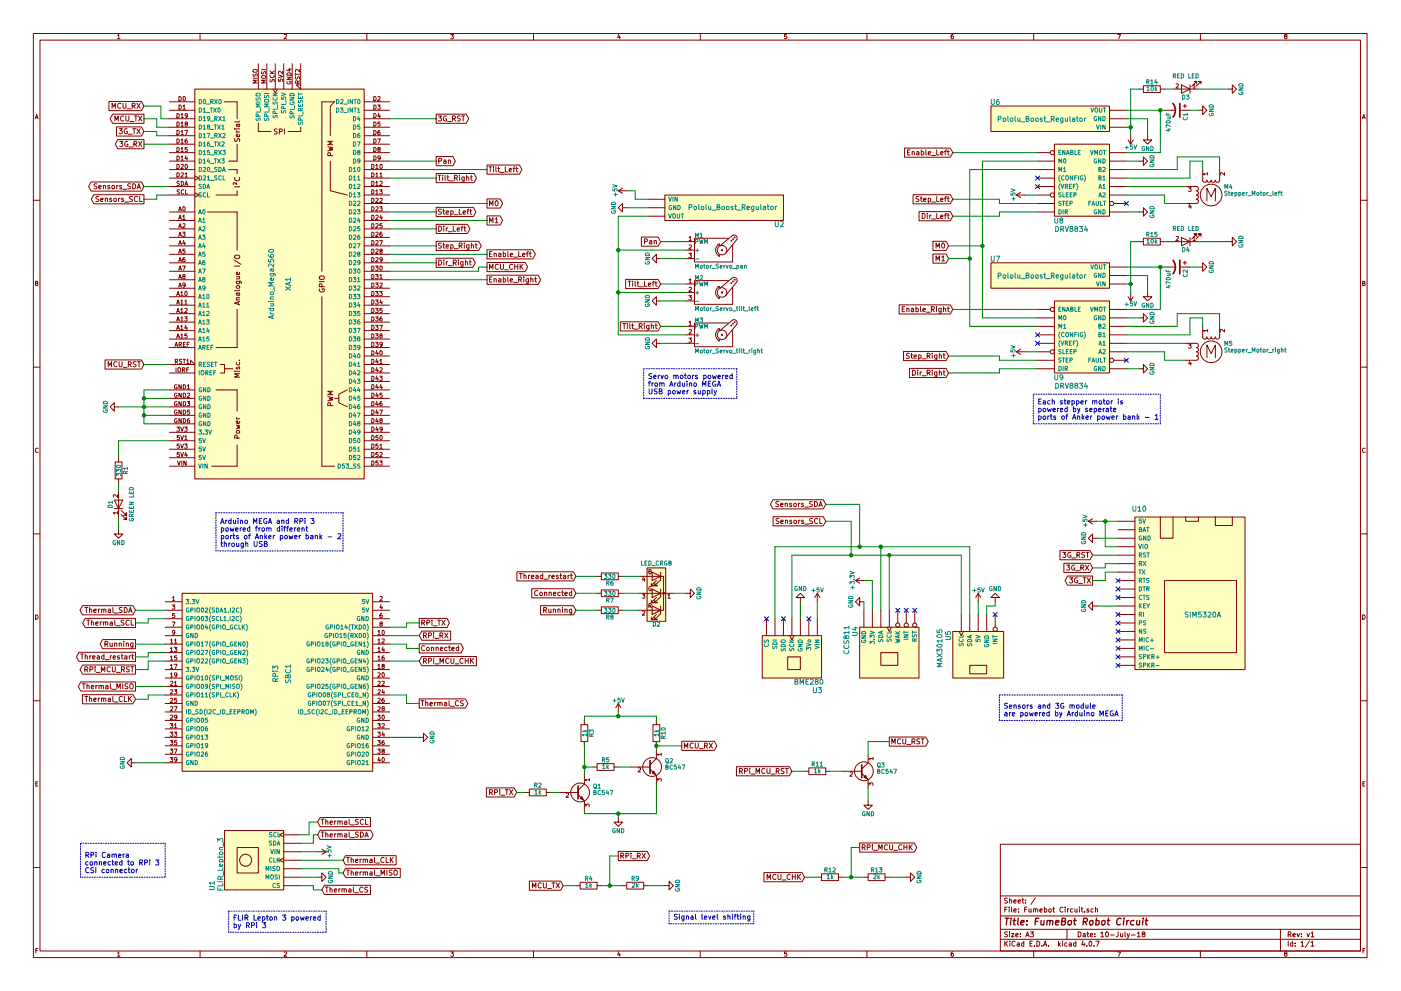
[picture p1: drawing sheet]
EESchema Schematic File Version 2
LIBS:power
LIBS:device
LIBS:switches
LIBS:relays
LIBS:motors
LIBS:transistors
LIBS:conn
LIBS:linear
LIBS:regul
LIBS:74xx
LIBS:cmos4000
LIBS:adc-dac
LIBS:memory
LIBS:xilinx
LIBS:microcontrollers
LIBS:dsp
LIBS:microchip
LIBS:analog_switches
LIBS:motorola
LIBS:texas
LIBS:intel
LIBS:audio
LIBS:interface
LIBS:digital-audio
LIBS:philips
LIBS:display
LIBS:cypress
LIBS:siliconi
LIBS:opto
LIBS:atmel
LIBS:contrib
LIBS:valves
LIBS:arduino
LIBS:stepper_driver
LIBS:boost_regulator
LIBS:sensors
LIBS:Cellular
LIBS:single_board_computer
LIBS:flir_lepton
LIBS:Fumebot Circuit-cache
EELAYER 25 0
EELAYER END
$Descr A3 16535 11693
encoding utf-8
Sheet 1 1
Title "FumeBot Robot Circuit"
Date "10-July-18"
Rev "v1"
Comp ""
Comment1 ""
Comment2 ""
Comment3 ""
Comment4 ""
$EndDescr
$Comp
L DRV8834 U9
U 1 1
P 12800 4000
F 0 "U9" H 12500 3550 60  0000 C CNN
F 1 "DRV8834" H 12650 3450 60  0000 C CNN
F 2 "" H 12800 4000 60  0001 C CNN
F 3 "" H 12800 4000 60  0001 C CNN
	1    12800 4000
	1    0    0    -1  
$EndComp
$Comp
L Pololu_Boost_Regulator U7
U 1 1
P 12400 3250
F 0 "U7" H 11750 3450 60  0000 C CNN
F 1 "Pololu_Boost_Regulator" H 12300 3250 60  0000 C CNN
F 2 "" H 12550 3250 60  0001 C CNN
F 3 "" H 12550 3250 60  0001 C CNN
	1    12400 3250
	1    0    0    -1  
$EndComp
$Comp
L CP1 C2
U 1 1
P 13900 3150
F 0 "C2" H 13925 3250 50  0000 L CNN
F 1 "470uF" H 13925 3050 50  0000 L CNN
F 2 "" H 13900 3150 50  0001 C CNN
F 3 "" H 13900 3150 50  0001 C CNN
	1    13900 3150
	0    1    1    0   
$EndComp
$Comp
L +5V #PWR30
U 1 1
P 13350 3450
F 0 "#PWR30" H 13350 3300 50  0001 C CNN
F 1 "+5V" H 13350 3590 50  0000 C CNN
F 2 "" H 13350 3450 50  0001 C CNN
F 3 "" H 13350 3450 50  0001 C CNN
	1    13350 3450
	-1   0    0    1   
$EndComp
$Comp
L Stepper_Motor_bipolar M5
U 1 1
P 14300 4150
F 0 "M5" H 14450 4250 50  0000 L CNN
F 1 "Stepper_Motor_right" H 14450 4200 50  0000 L TNN
F 2 "" H 14310 4140 50  0001 C CNN
F 3 "" H 14310 4140 50  0001 C CNN
	1    14300 4150
	1    0    0    -1  
$EndComp
$Comp
L GND #PWR34
U 1 1
P 13450 4350
F 0 "#PWR34" H 13450 4100 50  0001 C CNN
F 1 "GND" H 13450 4200 50  0000 C CNN
F 2 "" H 13450 4350 50  0001 C CNN
F 3 "" H 13450 4350 50  0001 C CNN
	1    13450 4350
	0    -1   -1   0   
$EndComp
NoConn ~ 13300 4250
NoConn ~ 12250 3950
NoConn ~ 12250 4050
$Comp
L GND #PWR36
U 1 1
P 13550 3450
F 0 "#PWR36" H 13550 3200 50  0001 C CNN
F 1 "GND" H 13550 3300 50  0000 C CNN
F 2 "" H 13550 3450 50  0001 C CNN
F 3 "" H 13550 3450 50  0001 C CNN
	1    13550 3450
	1    0    0    -1  
$EndComp
$Comp
L GND #PWR38
U 1 1
P 14150 3150
F 0 "#PWR38" H 14150 2900 50  0001 C CNN
F 1 "GND" H 14150 3000 50  0000 C CNN
F 2 "" H 14150 3150 50  0001 C CNN
F 3 "" H 14150 3150 50  0001 C CNN
	1    14150 3150
	0    -1   -1   0   
$EndComp
$Comp
L GND #PWR33
U 1 1
P 13450 3750
F 0 "#PWR33" H 13450 3500 50  0001 C CNN
F 1 "GND" H 13450 3600 50  0000 C CNN
F 2 "" H 13450 3750 50  0001 C CNN
F 3 "" H 13450 3750 50  0001 C CNN
	1    13450 3750
	0    -1   -1   0   
$EndComp
$Comp
L DRV8834 U8
U 1 1
P 12800 2150
F 0 "U8" H 12500 1700 60  0000 C CNN
F 1 "DRV8834" H 12650 1600 60  0000 C CNN
F 2 "" H 12800 2150 60  0001 C CNN
F 3 "" H 12800 2150 60  0001 C CNN
	1    12800 2150
	1    0    0    -1  
$EndComp
$Comp
L Pololu_Boost_Regulator U6
U 1 1
P 12400 1400
F 0 "U6" H 11750 1600 60  0000 C CNN
F 1 "Pololu_Boost_Regulator" H 12300 1400 60  0000 C CNN
F 2 "" H 12550 1400 60  0001 C CNN
F 3 "" H 12550 1400 60  0001 C CNN
	1    12400 1400
	1    0    0    -1  
$EndComp
$Comp
L CP1 C1
U 1 1
P 13900 1300
F 0 "C1" H 13925 1400 50  0000 L CNN
F 1 "470uF" H 13925 1200 50  0000 L CNN
F 2 "" H 13900 1300 50  0001 C CNN
F 3 "" H 13900 1300 50  0001 C CNN
	1    13900 1300
	0    1    1    0   
$EndComp
$Comp
L +5V #PWR29
U 1 1
P 13350 1600
F 0 "#PWR29" H 13350 1450 50  0001 C CNN
F 1 "+5V" H 13350 1740 50  0000 C CNN
F 2 "" H 13350 1600 50  0001 C CNN
F 3 "" H 13350 1600 50  0001 C CNN
	1    13350 1600
	-1   0    0    1   
$EndComp
$Comp
L Stepper_Motor_bipolar M4
U 1 1
P 14300 2300
F 0 "M4" H 14450 2400 50  0000 L CNN
F 1 "Stepper_Motor_left" H 14450 2350 50  0000 L TNN
F 2 "" H 14310 2290 50  0001 C CNN
F 3 "" H 14310 2290 50  0001 C CNN
	1    14300 2300
	1    0    0    -1  
$EndComp
$Comp
L GND #PWR32
U 1 1
P 13450 2500
F 0 "#PWR32" H 13450 2250 50  0001 C CNN
F 1 "GND" H 13450 2350 50  0000 C CNN
F 2 "" H 13450 2500 50  0001 C CNN
F 3 "" H 13450 2500 50  0001 C CNN
	1    13450 2500
	0    -1   -1   0   
$EndComp
NoConn ~ 13300 2400
NoConn ~ 12250 2100
NoConn ~ 12250 2200
$Comp
L GND #PWR35
U 1 1
P 13550 1600
F 0 "#PWR35" H 13550 1350 50  0001 C CNN
F 1 "GND" H 13550 1450 50  0000 C CNN
F 2 "" H 13550 1600 50  0001 C CNN
F 3 "" H 13550 1600 50  0001 C CNN
	1    13550 1600
	1    0    0    -1  
$EndComp
$Comp
L GND #PWR37
U 1 1
P 14150 1300
F 0 "#PWR37" H 14150 1050 50  0001 C CNN
F 1 "GND" H 14150 1150 50  0000 C CNN
F 2 "" H 14150 1300 50  0001 C CNN
F 3 "" H 14150 1300 50  0001 C CNN
	1    14150 1300
	0    -1   -1   0   
$EndComp
$Comp
L GND #PWR31
U 1 1
P 13450 1900
F 0 "#PWR31" H 13450 1650 50  0001 C CNN
F 1 "GND" H 13450 1750 50  0000 C CNN
F 2 "" H 13450 1900 50  0001 C CNN
F 3 "" H 13450 1900 50  0001 C CNN
	1    13450 1900
	0    -1   -1   0   
$EndComp
$Comp
L +5V #PWR25
U 1 1
P 12100 4150
F 0 "#PWR25" H 12100 4000 50  0001 C CNN
F 1 "+5V" H 12100 4290 50  0000 C CNN
F 2 "" H 12100 4150 50  0001 C CNN
F 3 "" H 12100 4150 50  0001 C CNN
	1    12100 4150
	0    -1   -1   0   
$EndComp
$Comp
L +5V #PWR24
U 1 1
P 12100 2300
F 0 "#PWR24" H 12100 2150 50  0001 C CNN
F 1 "+5V" H 12100 2440 50  0000 C CNN
F 2 "" H 12100 2300 50  0001 C CNN
F 3 "" H 12100 2300 50  0001 C CNN
	1    12100 2300
	0    -1   -1   0   
$EndComp
Text GLabel 11200 2900 0    60   Input ~ 0
M0
Text GLabel 11200 3050 0    60   Input ~ 0
M1
Text GLabel 11250 1800 0    60   Input ~ 0
Enable_Left
Text GLabel 11250 3650 0    60   Input ~ 0
Enable_Right
Text GLabel 11250 2350 0    60   Input ~ 0
Step_Left
Text GLabel 11250 2550 0    60   Input ~ 0
Dir_Left
Text GLabel 11200 4200 0    60   Input ~ 0
Step_Right
Text GLabel 11200 4400 0    60   Input ~ 0
Dir_Right
$Comp
L Arduino_Mega2560_Shield XA1
U 1 1
P 3300 3350
F 0 "XA1" V 3400 3350 60  0000 C CNN
F 1 "Arduino_Mega2560" V 3200 3350 60  0000 C CNN
F 2 "" H 4000 6100 60  0001 C CNN
F 3 "" H 4000 6100 60  0001 C CNN
	1    3300 3350
	1    0    0    -1  
$EndComp
$Comp
L BME280 U3
U 1 1
P 9350 7250
F 0 "U3" H 9050 8150 60  0000 C CNN
F 1 "BME280" H 9150 8050 60  0000 C CNN
F 2 "" H 9350 7250 60  0001 C CNN
F 3 "" H 9350 7250 60  0001 C CNN
	1    9350 7250
	-1   0    0    1   
$EndComp
$Comp
L CCS811 U4
U 1 1
P 10500 7750
F 0 "U4" H 10200 7350 60  0000 C CNN
F 1 "CCS811" H 10300 7250 60  0000 C CNN
F 2 "" H 10650 7600 60  0001 C CNN
F 3 "" H 10650 7600 60  0001 C CNN
	1    10500 7750
	0    1    1    0   
$EndComp
$Comp
L MAX30105 U5
U 1 1
P 11450 7700
F 0 "U5" H 11250 7450 60  0000 C CNN
F 1 "MAX30105" H 11400 7350 60  0000 C CNN
F 2 "" H 11450 7700 60  0001 C CNN
F 3 "" H 11450 7700 60  0001 C CNN
	1    11450 7700
	0    1    1    0   
$EndComp
$Comp
L GND #PWR16
U 1 1
P 9450 7100
F 0 "#PWR16" H 9450 6850 50  0001 C CNN
F 1 "GND" H 9450 6950 50  0000 C CNN
F 2 "" H 9450 7100 50  0001 C CNN
F 3 "" H 9450 7100 50  0001 C CNN
	1    9450 7100
	-1   0    0    1   
$EndComp
$Comp
L GND #PWR19
U 1 1
P 10200 7100
F 0 "#PWR19" H 10200 6850 50  0001 C CNN
F 1 "GND" H 10200 6950 50  0000 C CNN
F 2 "" H 10200 7100 50  0001 C CNN
F 3 "" H 10200 7100 50  0001 C CNN
	1    10200 7100
	0    1    1    0   
$EndComp
$Comp
L +5V #PWR17
U 1 1
P 9650 7100
F 0 "#PWR17" H 9650 6950 50  0001 C CNN
F 1 "+5V" H 9650 7240 50  0000 C CNN
F 2 "" H 9650 7100 50  0001 C CNN
F 3 "" H 9650 7100 50  0001 C CNN
	1    9650 7100
	1    0    0    -1  
$EndComp
$Comp
L +5V #PWR22
U 1 1
P 11550 7100
F 0 "#PWR22" H 11550 6950 50  0001 C CNN
F 1 "+5V" H 11550 7240 50  0000 C CNN
F 2 "" H 11550 7100 50  0001 C CNN
F 3 "" H 11550 7100 50  0001 C CNN
	1    11550 7100
	1    0    0    -1  
$EndComp
$Comp
L +3.3V #PWR18
U 1 1
P 10200 6850
F 0 "#PWR18" H 10200 6700 50  0001 C CNN
F 1 "+3.3V" H 10200 6990 50  0000 C CNN
F 2 "" H 10200 6850 50  0001 C CNN
F 3 "" H 10200 6850 50  0001 C CNN
	1    10200 6850
	0    -1   -1   0   
$EndComp
NoConn ~ 10600 7200
NoConn ~ 10700 7200
NoConn ~ 10800 7200
$Comp
L GND #PWR23
U 1 1
P 11750 7100
F 0 "#PWR23" H 11750 6850 50  0001 C CNN
F 1 "GND" H 11750 6950 50  0000 C CNN
F 2 "" H 11750 7100 50  0001 C CNN
F 3 "" H 11750 7100 50  0001 C CNN
	1    11750 7100
	-1   0    0    1   
$EndComp
NoConn ~ 11750 7250
NoConn ~ 9550 7300
NoConn ~ 9250 7300
NoConn ~ 9050 7300
Text GLabel 9750 5950 0    60   BiDi ~ 0
Sensors_SDA
Text GLabel 9750 6150 0    60   Input ~ 0
Sensors_SCL
$Comp
L SIM5320A U10
U 1 1
P 13400 6900
F 0 "U10" H 13450 7800 60  0000 C CNN
F 1 "SIM5320A" H 14200 6550 60  0000 C CNN
F 2 "" H 13400 6900 60  0001 C CNN
F 3 "" H 13400 6900 60  0001 C CNN
	1    13400 6900
	1    0    0    -1  
$EndComp
$Comp
L +5V #PWR26
U 1 1
P 12950 6150
F 0 "#PWR26" H 12950 6000 50  0001 C CNN
F 1 "+5V" H 12950 6290 50  0000 C CNN
F 2 "" H 12950 6150 50  0001 C CNN
F 3 "" H 12950 6150 50  0001 C CNN
	1    12950 6150
	0    -1   -1   0   
$EndComp
$Comp
L GND #PWR27
U 1 1
P 12950 6350
F 0 "#PWR27" H 12950 6100 50  0001 C CNN
F 1 "GND" H 12950 6200 50  0000 C CNN
F 2 "" H 12950 6350 50  0001 C CNN
F 3 "" H 12950 6350 50  0001 C CNN
	1    12950 6350
	0    1    1    0   
$EndComp
Text GLabel 12900 6550 0    60   Input ~ 0
3G_RST
Text GLabel 12900 6700 0    60   Input ~ 0
3G_RX
Text GLabel 12900 6850 0    60   Output ~ 0
3G_TX
$Comp
L GND #PWR28
U 1 1
P 12950 7150
F 0 "#PWR28" H 12950 6900 50  0001 C CNN
F 1 "GND" H 12950 7000 50  0000 C CNN
F 2 "" H 12950 7150 50  0001 C CNN
F 3 "" H 12950 7150 50  0001 C CNN
	1    12950 7150
	0    1    1    0   
$EndComp
NoConn ~ 13200 6850
NoConn ~ 13200 6950
NoConn ~ 13200 7050
NoConn ~ 13200 7250
NoConn ~ 13200 7350
NoConn ~ 13200 7450
NoConn ~ 13200 7550
NoConn ~ 13200 7650
NoConn ~ 13200 7750
NoConn ~ 13200 7850
$Comp
L LED D4
U 1 1
P 14000 2850
F 0 "D4" H 14000 2950 50  0000 C CNN
F 1 "RED LED" H 14000 2700 50  0000 C CNN
F 2 "" H 14000 2850 50  0001 C CNN
F 3 "" H 14000 2850 50  0001 C CNN
	1    14000 2850
	-1   0    0    1   
$EndComp
$Comp
L LED D3
U 1 1
P 14000 1050
F 0 "D3" H 14000 1150 50  0000 C CNN
F 1 "RED LED" H 14000 900 50  0000 C CNN
F 2 "" H 14000 1050 50  0001 C CNN
F 3 "" H 14000 1050 50  0001 C CNN
	1    14000 1050
	-1   0    0    1   
$EndComp
$Comp
L GND #PWR39
U 1 1
P 14500 1050
F 0 "#PWR39" H 14500 800 50  0001 C CNN
F 1 "GND" H 14500 900 50  0000 C CNN
F 2 "" H 14500 1050 50  0001 C CNN
F 3 "" H 14500 1050 50  0001 C CNN
	1    14500 1050
	0    -1   -1   0   
$EndComp
$Comp
L GND #PWR40
U 1 1
P 14500 2850
F 0 "#PWR40" H 14500 2600 50  0001 C CNN
F 1 "GND" H 14500 2700 50  0000 C CNN
F 2 "" H 14500 2850 50  0001 C CNN
F 3 "" H 14500 2850 50  0001 C CNN
	1    14500 2850
	0    -1   -1   0   
$EndComp
$Comp
L R R14
U 1 1
P 13600 1050
F 0 "R14" V 13680 1050 50  0000 C CNN
F 1 "10k" V 13600 1050 50  0000 C CNN
F 2 "" V 13530 1050 50  0001 C CNN
F 3 "" H 13600 1050 50  0001 C CNN
	1    13600 1050
	0    -1   -1   0   
$EndComp
$Comp
L R R15
U 1 1
P 13600 2850
F 0 "R15" V 13680 2850 50  0000 C CNN
F 1 "10k" V 13600 2850 50  0000 C CNN
F 2 "" V 13530 2850 50  0001 C CNN
F 3 "" H 13600 2850 50  0001 C CNN
	1    13600 2850
	0    -1   -1   0   
$EndComp
$Comp
L RPi3 SBC1
U 1 1
P 2750 8450
F 0 "SBC1" V 3400 8950 60  0000 C CNN
F 1 "RPi3" V 3250 8950 60  0000 C CNN
F 2 "" H 2750 8500 60  0001 C CNN
F 3 "" H 2750 8500 60  0001 C CNN
	1    2750 8450
	1    0    0    -1  
$EndComp
$Comp
L BC547 Q1
U 1 1
P 6800 9350
F 0 "Q1" H 7000 9425 50  0000 L CNN
F 1 "BC547" H 7000 9350 50  0000 L CNN
F 2 "TO_SOT_Packages_THT:TO-92_Molded_Narrow" H 7000 9275 50  0001 L CIN
F 3 "" H 6800 9350 50  0001 L CNN
	1    6800 9350
	1    0    0    -1  
$EndComp
$Comp
L BC547 Q2
U 1 1
P 7650 9050
F 0 "Q2" H 7850 9125 50  0000 L CNN
F 1 "BC547" H 7850 9050 50  0000 L CNN
F 2 "TO_SOT_Packages_THT:TO-92_Molded_Narrow" H 7850 8975 50  0001 L CIN
F 3 "" H 7650 9050 50  0001 L CNN
	1    7650 9050
	1    0    0    -1  
$EndComp
$Comp
L R R5
U 1 1
P 7150 9050
F 0 "R5" V 7230 9050 50  0000 C CNN
F 1 "1k" V 7150 9050 50  0000 C CNN
F 2 "" V 7080 9050 50  0001 C CNN
F 3 "" H 7150 9050 50  0001 C CNN
	1    7150 9050
	0    -1   -1   0   
$EndComp
$Comp
L R R10
U 1 1
P 7750 8650
F 0 "R10" V 7830 8650 50  0000 C CNN
F 1 "1k" V 7750 8650 50  0000 C CNN
F 2 "" V 7680 8650 50  0001 C CNN
F 3 "" H 7750 8650 50  0001 C CNN
	1    7750 8650
	1    0    0    -1  
$EndComp
$Comp
L R R3
U 1 1
P 6900 8650
F 0 "R3" V 6980 8650 50  0000 C CNN
F 1 "1k" V 6900 8650 50  0000 C CNN
F 2 "" V 6830 8650 50  0001 C CNN
F 3 "" H 6900 8650 50  0001 C CNN
	1    6900 8650
	1    0    0    -1  
$EndComp
$Comp
L R R2
U 1 1
P 6350 9350
F 0 "R2" V 6430 9350 50  0000 C CNN
F 1 "1k" V 6350 9350 50  0000 C CNN
F 2 "" V 6280 9350 50  0001 C CNN
F 3 "" H 6350 9350 50  0001 C CNN
	1    6350 9350
	0    -1   -1   0   
$EndComp
$Comp
L GND #PWR8
U 1 1
P 7300 9650
F 0 "#PWR8" H 7300 9400 50  0001 C CNN
F 1 "GND" H 7300 9500 50  0000 C CNN
F 2 "" H 7300 9650 50  0001 C CNN
F 3 "" H 7300 9650 50  0001 C CNN
	1    7300 9650
	1    0    0    -1  
$EndComp
Text GLabel 6100 9350 0    60   Input ~ 0
RPi_TX
Text GLabel 8050 8800 2    60   Output ~ 0
MCU_RX
$Comp
L +5V #PWR7
U 1 1
P 7300 8400
F 0 "#PWR7" H 7300 8250 50  0001 C CNN
F 1 "+5V" H 7300 8540 50  0000 C CNN
F 2 "" H 7300 8400 50  0001 C CNN
F 3 "" H 7300 8400 50  0001 C CNN
	1    7300 8400
	1    0    0    -1  
$EndComp
$Comp
L R R4
U 1 1
P 6950 10450
F 0 "R4" V 7030 10450 50  0000 C CNN
F 1 "1k" V 6950 10450 50  0000 C CNN
F 2 "" V 6880 10450 50  0001 C CNN
F 3 "" H 6950 10450 50  0001 C CNN
	1    6950 10450
	0    -1   -1   0   
$EndComp
$Comp
L R R9
U 1 1
P 7500 10450
F 0 "R9" V 7580 10450 50  0000 C CNN
F 1 "2k" V 7500 10450 50  0000 C CNN
F 2 "" V 7430 10450 50  0001 C CNN
F 3 "" H 7500 10450 50  0001 C CNN
	1    7500 10450
	0    -1   -1   0   
$EndComp
$Comp
L GND #PWR11
U 1 1
P 7850 10450
F 0 "#PWR11" H 7850 10200 50  0001 C CNN
F 1 "GND" H 7850 10300 50  0000 C CNN
F 2 "" H 7850 10450 50  0001 C CNN
F 3 "" H 7850 10450 50  0001 C CNN
	1    7850 10450
	0    -1   -1   0   
$EndComp
Text GLabel 6650 10450 0    60   Input ~ 0
MCU_TX
Text GLabel 7300 10100 2    60   Output ~ 0
RPi_RX
$Comp
L BC547 Q3
U 1 1
P 10150 9100
F 0 "Q3" H 10350 9175 50  0000 L CNN
F 1 "BC547" H 10350 9100 50  0000 L CNN
F 2 "TO_SOT_Packages_THT:TO-92_Molded_Narrow" H 10350 9025 50  0001 L CIN
F 3 "" H 10150 9100 50  0001 L CNN
	1    10150 9100
	1    0    0    -1  
$EndComp
$Comp
L R R11
U 1 1
P 9650 9100
F 0 "R11" V 9730 9100 50  0000 C CNN
F 1 "1k" V 9650 9100 50  0000 C CNN
F 2 "" V 9580 9100 50  0001 C CNN
F 3 "" H 9650 9100 50  0001 C CNN
	1    9650 9100
	0    -1   -1   0   
$EndComp
Text GLabel 9350 9100 0    60   Input ~ 0
RPi_MCU_RST
Text GLabel 10500 8750 2    60   Output ~ 0
MCU_RST
$Comp
L GND #PWR20
U 1 1
P 10250 9450
F 0 "#PWR20" H 10250 9200 50  0001 C CNN
F 1 "GND" H 10250 9300 50  0000 C CNN
F 2 "" H 10250 9450 50  0001 C CNN
F 3 "" H 10250 9450 50  0001 C CNN
	1    10250 9450
	1    0    0    -1  
$EndComp
$Comp
L R R12
U 1 1
P 9800 10350
F 0 "R12" V 9880 10350 50  0000 C CNN
F 1 "1k" V 9800 10350 50  0000 C CNN
F 2 "" V 9730 10350 50  0001 C CNN
F 3 "" H 9800 10350 50  0001 C CNN
	1    9800 10350
	0    -1   -1   0   
$EndComp
$Comp
L R R13
U 1 1
P 10350 10350
F 0 "R13" V 10430 10350 50  0000 C CNN
F 1 "2k" V 10350 10350 50  0000 C CNN
F 2 "" V 10280 10350 50  0001 C CNN
F 3 "" H 10350 10350 50  0001 C CNN
	1    10350 10350
	0    -1   -1   0   
$EndComp
$Comp
L GND #PWR21
U 1 1
P 10700 10350
F 0 "#PWR21" H 10700 10100 50  0001 C CNN
F 1 "GND" H 10700 10200 50  0000 C CNN
F 2 "" H 10700 10350 50  0001 C CNN
F 3 "" H 10700 10350 50  0001 C CNN
	1    10700 10350
	0    -1   -1   0   
$EndComp
Text GLabel 9500 10350 0    60   Input ~ 0
MCU_CHK
Text GLabel 10150 10000 2    60   Output ~ 0
RPi_MCU_CHK
Text GLabel 5150 1400 2    60   Output ~ 0
3G_RST
Text GLabel 1700 1700 0    60   Output ~ 0
3G_RX
Text GLabel 1700 1550 0    60   Input ~ 0
3G_TX
Text GLabel 1700 2200 0    60   BiDi ~ 0
Sensors_SDA
Text GLabel 1700 2350 0    60   Output ~ 0
Sensors_SCL
Text GLabel 1700 1250 0    60   Input ~ 0
MCU_RX
Text GLabel 1700 1400 0    60   Output ~ 0
MCU_TX
Text GLabel 5750 2400 2    60   Output ~ 0
M0
Text GLabel 5750 2600 2    60   Output ~ 0
M1
Text GLabel 5750 3000 2    60   Output ~ 0
Enable_Left
Text GLabel 5750 3300 2    60   Output ~ 0
Enable_Right
Text GLabel 5150 2500 2    60   Output ~ 0
Step_Left
Text GLabel 5150 2700 2    60   Output ~ 0
Dir_Left
Text GLabel 5150 2900 2    60   Output ~ 0
Step_Right
Text GLabel 5150 3100 2    60   Output ~ 0
Dir_Right
Text GLabel 1700 4300 0    60   Input ~ 0
MCU_RST
Text GLabel 5750 3150 2    60   Output ~ 0
MCU_CHK
$Comp
L Motor_Servo M1
U 1 1
P 8400 2950
F 0 "M1" H 8200 3125 50  0000 L CNN
F 1 "Motor_Servo_pan" H 8200 2790 50  0000 L TNN
F 2 "" H 8400 2760 50  0001 C CNN
F 3 "" H 8400 2760 50  0001 C CNN
	1    8400 2950
	1    0    0    -1  
$EndComp
$Comp
L Motor_Servo M2
U 1 1
P 8400 3450
F 0 "M2" H 8200 3625 50  0000 L CNN
F 1 "Motor_Servo_tilt_left" H 8200 3290 50  0000 L TNN
F 2 "" H 8400 3260 50  0001 C CNN
F 3 "" H 8400 3260 50  0001 C CNN
	1    8400 3450
	1    0    0    -1  
$EndComp
$Comp
L Motor_Servo M3
U 1 1
P 8400 3950
F 0 "M3" H 8200 4125 50  0000 L CNN
F 1 "Motor_Servo_tilt_right" H 8200 3790 50  0000 L TNN
F 2 "" H 8400 3760 50  0001 C CNN
F 3 "" H 8400 3760 50  0001 C CNN
	1    8400 3950
	1    0    0    -1  
$EndComp
$Comp
L Pololu_Boost_Regulator U2
U 1 1
P 8550 2450
F 0 "U2" H 7900 2650 60  0000 C CNN
F 1 "Pololu_Boost_Regulator" H 8450 2450 60  0000 C CNN
F 2 "" H 8700 2450 60  0001 C CNN
F 3 "" H 8700 2450 60  0001 C CNN
	1    8550 2450
	-1   0    0    1   
$EndComp
$Comp
L GND #PWR12
U 1 1
P 7800 3050
F 0 "#PWR12" H 7800 2800 50  0001 C CNN
F 1 "GND" H 7800 2900 50  0000 C CNN
F 2 "" H 7800 3050 50  0001 C CNN
F 3 "" H 7800 3050 50  0001 C CNN
	1    7800 3050
	0    1    1    0   
$EndComp
$Comp
L GND #PWR13
U 1 1
P 7800 3550
F 0 "#PWR13" H 7800 3300 50  0001 C CNN
F 1 "GND" H 7800 3400 50  0000 C CNN
F 2 "" H 7800 3550 50  0001 C CNN
F 3 "" H 7800 3550 50  0001 C CNN
	1    7800 3550
	0    1    1    0   
$EndComp
$Comp
L GND #PWR14
U 1 1
P 7800 4050
F 0 "#PWR14" H 7800 3800 50  0001 C CNN
F 1 "GND" H 7800 3900 50  0000 C CNN
F 2 "" H 7800 4050 50  0001 C CNN
F 3 "" H 7800 4050 50  0001 C CNN
	1    7800 4050
	0    1    1    0   
$EndComp
$Comp
L +5V #PWR9
U 1 1
P 7400 2250
F 0 "#PWR9" H 7400 2100 50  0001 C CNN
F 1 "+5V" H 7400 2390 50  0000 C CNN
F 2 "" H 7400 2250 50  0001 C CNN
F 3 "" H 7400 2250 50  0001 C CNN
	1    7400 2250
	0    -1   -1   0   
$EndComp
$Comp
L GND #PWR10
U 1 1
P 7400 2450
F 0 "#PWR10" H 7400 2200 50  0001 C CNN
F 1 "GND" H 7400 2300 50  0000 C CNN
F 2 "" H 7400 2450 50  0001 C CNN
F 3 "" H 7400 2450 50  0001 C CNN
	1    7400 2450
	0    1    1    0   
$EndComp
Text GLabel 7800 2850 0    60   Input ~ 0
Pan
Text GLabel 7800 3350 0    60   Input ~ 0
Tilt_Left
Text GLabel 7800 3850 0    60   Input ~ 0
Tilt_Right
Text GLabel 5150 1900 2    60   Output ~ 0
Pan
Text GLabel 5750 2000 2    60   Output ~ 0
Tilt_Left
Text GLabel 5150 2100 2    60   Output ~ 0
Tilt_Right
$Comp
L GND #PWR1
U 1 1
P 1400 4800
F 0 "#PWR1" H 1400 4550 50  0001 C CNN
F 1 "GND" H 1400 4650 50  0000 C CNN
F 2 "" H 1400 4800 50  0001 C CNN
F 3 "" H 1400 4800 50  0001 C CNN
	1    1400 4800
	0    1    1    0   
$EndComp
Text GLabel 4950 7500 2    60   Input ~ 0
RPi_RX
Text GLabel 4950 7350 2    60   Output ~ 0
RPi_TX
Text GLabel 1600 7900 0    60   Output ~ 0
RPi_MCU_RST
Text GLabel 4950 7800 2    60   Input ~ 0
RPi_MCU_CHK
$Comp
L GND #PWR3
U 1 1
P 1600 9000
F 0 "#PWR3" H 1600 8750 50  0001 C CNN
F 1 "GND" H 1600 8850 50  0000 C CNN
F 2 "" H 1600 9000 50  0001 C CNN
F 3 "" H 1600 9000 50  0001 C CNN
	1    1600 9000
	0    1    1    0   
$EndComp
$Comp
L GND #PWR6
U 1 1
P 4950 8700
F 0 "#PWR6" H 4950 8450 50  0001 C CNN
F 1 "GND" H 4950 8550 50  0000 C CNN
F 2 "" H 4950 8700 50  0001 C CNN
F 3 "" H 4950 8700 50  0001 C CNN
	1    4950 8700
	0    -1   -1   0   
$EndComp
$Comp
L LED D1
U 1 1
P 1400 5950
F 0 "D1" H 1400 6050 50  0000 C CNN
F 1 "GREEN LED" H 1400 5800 50  0000 C CNN
F 2 "" H 1400 5950 50  0001 C CNN
F 3 "" H 1400 5950 50  0001 C CNN
	1    1400 5950
	0    -1   -1   0   
$EndComp
$Comp
L R R1
U 1 1
P 1400 5550
F 0 "R1" V 1480 5550 50  0000 C CNN
F 1 "330" V 1400 5550 50  0000 C CNN
F 2 "" V 1330 5550 50  0001 C CNN
F 3 "" H 1400 5550 50  0001 C CNN
	1    1400 5550
	1    0    0    -1  
$EndComp
$Comp
L GND #PWR2
U 1 1
P 1400 6250
F 0 "#PWR2" H 1400 6000 50  0001 C CNN
F 1 "GND" H 1400 6100 50  0000 C CNN
F 2 "" H 1400 6250 50  0001 C CNN
F 3 "" H 1400 6250 50  0001 C CNN
	1    1400 6250
	1    0    0    -1  
$EndComp
$Comp
L LED_CRGB D2
U 1 1
P 7750 7000
F 0 "D2" H 7750 7370 50  0000 C CNN
F 1 "LED_CRGB" H 7750 6650 50  0000 C CNN
F 2 "" H 7750 6950 50  0001 C CNN
F 3 "" H 7750 6950 50  0001 C CNN
	1    7750 7000
	-1   0    0    1   
$EndComp
$Comp
L GND #PWR15
U 1 1
P 8100 7000
F 0 "#PWR15" H 8100 6750 50  0001 C CNN
F 1 "GND" H 8100 6850 50  0000 C CNN
F 2 "" H 8100 7000 50  0001 C CNN
F 3 "" H 8100 7000 50  0001 C CNN
	1    8100 7000
	0    -1   -1   0   
$EndComp
Text GLabel 6800 7200 0    60   Input ~ 0
Running
Text GLabel 6800 7000 0    60   Input ~ 0
Connected
Text GLabel 6800 6800 0    60   Input ~ 0
Thread_restart
$Comp
L R R6
U 1 1
P 7200 6800
F 0 "R6" V 7280 6800 50  0000 C CNN
F 1 "330" V 7200 6800 50  0000 C CNN
F 2 "" V 7130 6800 50  0001 C CNN
F 3 "" H 7200 6800 50  0001 C CNN
	1    7200 6800
	0    1    1    0   
$EndComp
$Comp
L R R7
U 1 1
P 7200 7000
F 0 "R7" V 7280 7000 50  0000 C CNN
F 1 "330" V 7200 7000 50  0000 C CNN
F 2 "" V 7130 7000 50  0001 C CNN
F 3 "" H 7200 7000 50  0001 C CNN
	1    7200 7000
	0    1    1    0   
$EndComp
$Comp
L R R8
U 1 1
P 7200 7200
F 0 "R8" V 7280 7200 50  0000 C CNN
F 1 "330" V 7200 7200 50  0000 C CNN
F 2 "" V 7130 7200 50  0001 C CNN
F 3 "" H 7200 7200 50  0001 C CNN
	1    7200 7200
	0    1    1    0   
$EndComp
Text GLabel 1600 7600 0    60   Output ~ 0
Running
Text GLabel 4950 7650 2    60   Output ~ 0
Connected
Text GLabel 1600 7750 0    60   Output ~ 0
Thread_restart
$Comp
L FLIR_Lepton_3 U1
U 1 1
P 3050 10150
F 0 "U1" H 2750 10700 60  0000 C CNN
F 1 "FLIR_Lepton_3" H 3000 10600 60  0000 C CNN
F 2 "" H 3300 9550 60  0001 C CNN
F 3 "" H 3300 9550 60  0001 C CNN
	1    3050 10150
	0    -1   -1   0   
$EndComp
Text GLabel 3750 9700 2    60   Input ~ 0
Thermal_SCL
Text GLabel 3750 9850 2    60   BiDi ~ 0
Thermal_SDA
$Comp
L +5V #PWR4
U 1 1
P 3750 10050
F 0 "#PWR4" H 3750 9900 50  0001 C CNN
F 1 "+5V" H 3750 10190 50  0000 C CNN
F 2 "" H 3750 10050 50  0001 C CNN
F 3 "" H 3750 10050 50  0001 C CNN
	1    3750 10050
	0    1    1    0   
$EndComp
Text GLabel 4050 10150 2    60   Input ~ 0
Thermal_CLK
Text GLabel 3800 10500 2    60   Input ~ 0
Thermal_CS
$Comp
L GND #PWR5
U 1 1
P 3750 10350
F 0 "#PWR5" H 3750 10100 50  0001 C CNN
F 1 "GND" H 3750 10200 50  0000 C CNN
F 2 "" H 3750 10350 50  0001 C CNN
F 3 "" H 3750 10350 50  0001 C CNN
	1    3750 10350
	0    -1   -1   0   
$EndComp
Text GLabel 4050 10300 2    60   Input ~ 0
Thermal_MISO
Text GLabel 1600 7200 0    60   BiDi ~ 0
Thermal_SDA
Text GLabel 1600 7350 0    60   Output ~ 0
Thermal_SCL
Text GLabel 4950 8300 2    60   Output ~ 0
Thermal_CS
Text GLabel 1600 8100 0    60   Output ~ 0
Thermal_MISO
Text GLabel 1600 8250 0    60   Input ~ 0
Thermal_CLK
Text Notes 12250 4950 0    60   ~ 0
Each stepper motor is\npowered by seperate \nports of Anker power bank - 1
Text Notes 2600 6450 0    60   ~ 0
Arduino MEGA and RPi 3 \npowered from different\nports of Anker power bank - 2\nthrough USB
Text Notes 7650 4650 0    60   ~ 0
Servo motors powered\nfrom Arduino MEGA\nUSB power supply
Text Notes 11850 8450 0    60   ~ 0
Sensors and 3G module \nare powered by Arduino MEGA
Text Notes 2750 10950 0    60   ~ 0
FLIR Lepton 3 powered\nby RPi 3
Text Notes 1000 10300 0    60   ~ 0
RPi Camera \nconnected to RPi 3\nCSI connector
Text Notes 7950 10850 0    60   ~ 0
Signal level shifting
Wire Wire Line
	1600 9000 1950 9000
Wire Wire Line
	4800 7350 4950 7350
Wire Wire Line
	4800 7400 4800 7350
Wire Wire Line
	4600 7400 4800 7400
Wire Wire Line
	4600 7500 4950 7500
Connection ~ 1700 4700
Wire Wire Line
	2000 4700 1700 4700
Connection ~ 1700 4800
Wire Wire Line
	1400 4800 2000 4800
Connection ~ 1700 4900
Wire Wire Line
	2000 4900 1700 4900
Wire Wire Line
	1700 5000 2000 5000
Wire Wire Line
	1700 4600 1700 5000
Wire Wire Line
	2000 4600 1700 4600
Wire Wire Line
	4600 2100 5150 2100
Wire Wire Line
	4600 2000 5750 2000
Wire Wire Line
	4600 1900 5150 1900
Wire Wire Line
	8100 3850 7800 3850
Wire Wire Line
	7800 2850 8100 2850
Wire Wire Line
	8100 3350 7800 3350
Wire Wire Line
	7500 2350 7650 2350
Wire Wire Line
	7500 2250 7500 2350
Wire Wire Line
	7400 2250 7500 2250
Wire Wire Line
	7400 2450 7650 2450
Wire Wire Line
	7800 4050 8100 4050
Wire Wire Line
	7800 3550 8100 3550
Wire Wire Line
	7800 3050 8100 3050
Connection ~ 7300 2950
Wire Wire Line
	7300 2950 8100 2950
Connection ~ 7300 3450
Wire Wire Line
	7300 3450 8100 3450
Wire Wire Line
	7300 3950 8100 3950
Wire Wire Line
	7300 2550 7300 3950
Wire Wire Line
	7650 2550 7300 2550
Wire Wire Line
	5650 3150 5750 3150
Wire Wire Line
	5650 3200 5650 3150
Wire Wire Line
	4600 3200 5650 3200
Wire Wire Line
	1700 4300 2000 4300
Wire Wire Line
	5750 3300 4600 3300
Wire Wire Line
	5150 3100 4600 3100
Wire Wire Line
	5750 3000 4600 3000
Wire Wire Line
	5150 2900 4600 2900
Wire Wire Line
	5150 2700 4600 2700
Wire Wire Line
	4600 2500 5150 2500
Wire Wire Line
	4600 2600 5750 2600
Wire Wire Line
	4600 2400 5750 2400
Wire Wire Line
	1900 1400 2000 1400
Wire Wire Line
	1900 1250 1900 1400
Wire Wire Line
	1700 1250 1900 1250
Wire Wire Line
	1850 1500 2000 1500
Wire Wire Line
	1850 1400 1850 1500
Wire Wire Line
	1700 1400 1850 1400
Wire Wire Line
	1850 2350 1700 2350
Wire Wire Line
	1850 2300 1850 2350
Wire Wire Line
	2000 2300 1850 2300
Wire Wire Line
	1700 2200 2000 2200
Wire Wire Line
	1850 1600 2000 1600
Wire Wire Line
	1850 1550 1850 1600
Wire Wire Line
	1700 1550 1850 1550
Wire Wire Line
	1700 1700 2000 1700
Wire Wire Line
	4600 1400 5150 1400
Wire Wire Line
	10250 9300 10250 9450
Connection ~ 10050 10350
Wire Wire Line
	10050 10000 10050 10350
Wire Wire Line
	10150 10000 10050 10000
Wire Wire Line
	9500 10350 9650 10350
Wire Wire Line
	10500 10350 10700 10350
Wire Wire Line
	9950 10350 10200 10350
Wire Wire Line
	10250 8750 10250 8900
Wire Wire Line
	10500 8750 10250 8750
Wire Wire Line
	9800 9100 9950 9100
Wire Wire Line
	9350 9100 9500 9100
Connection ~ 7200 10450
Wire Wire Line
	7200 10100 7200 10450
Wire Wire Line
	7300 10100 7200 10100
Wire Wire Line
	6650 10450 6800 10450
Wire Wire Line
	7650 10450 7850 10450
Wire Wire Line
	7100 10450 7350 10450
Connection ~ 7750 8800
Wire Wire Line
	8050 8800 7750 8800
Wire Wire Line
	6100 9350 6200 9350
Connection ~ 7300 8450
Wire Wire Line
	7300 8450 7300 8400
Connection ~ 7300 9600
Wire Wire Line
	7300 9650 7300 9600
Wire Wire Line
	7750 9600 7750 9250
Wire Wire Line
	6900 9600 7750 9600
Wire Wire Line
	6900 9550 6900 9600
Wire Wire Line
	6500 9350 6600 9350
Wire Wire Line
	6900 8500 6900 8450
Wire Wire Line
	7750 8450 7750 8500
Wire Wire Line
	6900 8450 7750 8450
Wire Wire Line
	7750 8750 7750 8850
Connection ~ 6900 9050
Wire Wire Line
	7300 9050 7450 9050
Wire Wire Line
	6900 9050 7000 9050
Wire Wire Line
	6900 8750 6900 9150
Wire Wire Line
	13750 2850 13850 2850
Wire Wire Line
	13350 2850 13450 2850
Wire Wire Line
	13750 1050 13850 1050
Wire Wire Line
	13350 1050 13450 1050
Wire Wire Line
	14150 1050 14500 1050
Wire Wire Line
	14150 2850 14500 2850
Connection ~ 13350 1500
Connection ~ 13350 3350
Wire Wire Line
	12950 7150 13200 7150
Wire Wire Line
	13050 6750 13200 6750
Wire Wire Line
	13050 6850 13050 6750
Wire Wire Line
	12900 6850 13050 6850
Wire Wire Line
	13050 6650 13200 6650
Wire Wire Line
	13050 6700 13050 6650
Wire Wire Line
	12900 6700 13050 6700
Wire Wire Line
	12900 6550 13200 6550
Connection ~ 13050 6150
Wire Wire Line
	13050 6450 13050 6150
Wire Wire Line
	13200 6450 13050 6450
Wire Wire Line
	12950 6350 13200 6350
Wire Wire Line
	12950 6150 13200 6150
Connection ~ 10050 6550
Wire Wire Line
	10050 6150 10050 6550
Wire Wire Line
	9750 6150 10050 6150
Connection ~ 10150 6450
Wire Wire Line
	10150 5950 10150 6450
Wire Wire Line
	9750 5950 10150 5950
Wire Wire Line
	11650 7150 11650 7250
Wire Wire Line
	11750 7150 11650 7150
Wire Wire Line
	11750 7100 11750 7150
Wire Wire Line
	10300 6850 10300 7200
Wire Wire Line
	10200 6850 10300 6850
Wire Wire Line
	11550 7250 11550 7100
Wire Wire Line
	9650 7300 9650 7100
Wire Wire Line
	10200 7200 10200 7100
Wire Wire Line
	9450 7100 9450 7300
Connection ~ 10400 6450
Wire Wire Line
	10400 6450 10400 7200
Connection ~ 10500 6550
Wire Wire Line
	10500 7200 10500 6550
Wire Wire Line
	9350 6550 9350 7300
Wire Wire Line
	11350 6550 9350 6550
Wire Wire Line
	11350 7250 11350 6550
Wire Wire Line
	11450 6450 11450 7250
Wire Wire Line
	9150 6450 11450 6450
Wire Wire Line
	9150 7300 9150 6450
Wire Wire Line
	11800 4250 12250 4250
Wire Wire Line
	11800 4200 11800 4250
Wire Wire Line
	11200 4200 11800 4200
Wire Wire Line
	11800 4350 12250 4350
Wire Wire Line
	11800 4400 11800 4350
Wire Wire Line
	11200 4400 11800 4400
Wire Wire Line
	11800 2500 12250 2500
Wire Wire Line
	11800 2550 11800 2500
Wire Wire Line
	11250 2550 11800 2550
Wire Wire Line
	11800 2400 12250 2400
Wire Wire Line
	11800 2350 11800 2400
Wire Wire Line
	11250 2350 11800 2350
Wire Wire Line
	11250 3650 12250 3650
Wire Wire Line
	11250 1800 12250 1800
Connection ~ 11450 3050
Wire Wire Line
	11200 3050 11450 3050
Connection ~ 11600 2900
Wire Wire Line
	11200 2900 11600 2900
Wire Wire Line
	11450 3850 12250 3850
Wire Wire Line
	11450 2000 11450 3850
Wire Wire Line
	12250 2000 11450 2000
Wire Wire Line
	11600 1900 12250 1900
Wire Wire Line
	11600 3750 11600 1900
Wire Wire Line
	12250 3750 11600 3750
Wire Wire Line
	12100 2300 12250 2300
Wire Wire Line
	12100 4150 12250 4150
Wire Wire Line
	13450 2500 13300 2500
Wire Wire Line
	13300 1900 13450 1900
Connection ~ 13700 1300
Wire Wire Line
	13700 1800 13700 1300
Wire Wire Line
	13300 1800 13700 1800
Wire Wire Line
	14050 1300 14150 1300
Wire Wire Line
	13550 1400 13550 1600
Wire Wire Line
	13300 1400 13550 1400
Wire Wire Line
	13300 1300 13750 1300
Wire Wire Line
	14200 1900 14200 2000
Wire Wire Line
	14050 1900 14200 1900
Wire Wire Line
	14050 2100 14050 1900
Wire Wire Line
	13300 2100 14050 2100
Wire Wire Line
	14400 1850 14400 2000
Wire Wire Line
	13900 1850 14400 1850
Wire Wire Line
	13900 2000 13900 1850
Wire Wire Line
	13300 2000 13900 2000
Wire Wire Line
	13750 2400 14000 2400
Wire Wire Line
	13750 2300 13750 2400
Wire Wire Line
	13300 2300 13750 2300
Wire Wire Line
	13300 2200 14000 2200
Wire Wire Line
	13350 1050 13350 1600
Wire Wire Line
	13300 1500 13350 1500
Wire Wire Line
	13450 4350 13300 4350
Wire Wire Line
	13300 3750 13450 3750
Connection ~ 13700 3150
Wire Wire Line
	13700 3650 13700 3150
Wire Wire Line
	13300 3650 13700 3650
Wire Wire Line
	14050 3150 14150 3150
Wire Wire Line
	13550 3250 13550 3450
Wire Wire Line
	13300 3250 13550 3250
Wire Wire Line
	13300 3150 13750 3150
Wire Wire Line
	14200 3750 14200 3850
Wire Wire Line
	14050 3750 14200 3750
Wire Wire Line
	14050 3950 14050 3750
Wire Wire Line
	13300 3950 14050 3950
Wire Wire Line
	14400 3700 14400 3850
Wire Wire Line
	13900 3700 14400 3700
Wire Wire Line
	13900 3850 13900 3700
Wire Wire Line
	13300 3850 13900 3850
Wire Wire Line
	13750 4250 14000 4250
Wire Wire Line
	13750 4150 13750 4250
Wire Wire Line
	13300 4150 13750 4150
Wire Wire Line
	13300 4050 14000 4050
Wire Wire Line
	13350 2850 13350 3450
Wire Wire Line
	13300 3350 13350 3350
Wire Wire Line
	4950 8700 4600 8700
Wire Wire Line
	2000 5200 1400 5200
Wire Wire Line
	1400 5200 1400 5400
Wire Wire Line
	1400 5700 1400 5800
Wire Wire Line
	1400 6250 1400 6100
Wire Wire Line
	7950 7000 8100 7000
Wire Wire Line
	6800 6800 7050 6800
Wire Wire Line
	7350 6800 7550 6800
Wire Wire Line
	6800 7000 7050 7000
Wire Wire Line
	7350 7000 7550 7000
Wire Wire Line
	6800 7200 7050 7200
Wire Wire Line
	7350 7200 7550 7200
Wire Wire Line
	3550 9850 3650 9850
Wire Wire Line
	3650 9850 3650 9700
Wire Wire Line
	3650 9700 3750 9700
Wire Wire Line
	3550 9950 3700 9950
Wire Wire Line
	3700 9950 3700 9850
Wire Wire Line
	3700 9850 3750 9850
Wire Wire Line
	3750 10050 3550 10050
Wire Wire Line
	3550 10350 3750 10350
Wire Wire Line
	3550 10450 3700 10450
Wire Wire Line
	3700 10450 3700 10500
Wire Wire Line
	3700 10500 3800 10500
Wire Wire Line
	3550 10150 4050 10150
Wire Wire Line
	3550 10250 4000 10250
Wire Wire Line
	4000 10250 4000 10300
Wire Wire Line
	4000 10300 4050 10300
Wire Wire Line
	1600 7200 1950 7200
Wire Wire Line
	1950 7300 1750 7300
Wire Wire Line
	1750 7300 1750 7350
Wire Wire Line
	1750 7350 1600 7350
Wire Wire Line
	4600 8200 4800 8200
Wire Wire Line
	4800 8200 4800 8300
Wire Wire Line
	4800 8300 4950 8300
Wire Wire Line
	4600 7600 4800 7600
Wire Wire Line
	4800 7600 4800 7650
Wire Wire Line
	4800 7650 4950 7650
Wire Wire Line
	1600 7600 1950 7600
Wire Wire Line
	4600 7800 4950 7800
Wire Wire Line
	1600 7750 1750 7750
Wire Wire Line
	1750 7750 1750 7700
Wire Wire Line
	1750 7700 1950 7700
Wire Wire Line
	1600 7900 1750 7900
Wire Wire Line
	1750 7900 1750 7800
Wire Wire Line
	1750 7800 1950 7800
Wire Wire Line
	1600 8100 1950 8100
Wire Wire Line
	1600 8250 1750 8250
Wire Wire Line
	1750 8250 1750 8200
Wire Wire Line
	1750 8200 1950 8200
Wire Notes Line
	12200 4650 13700 4650
Wire Notes Line
	13700 5000 13700 4650
Wire Notes Line
	12200 5000 13700 5000
Wire Notes Line
	12200 5000 12200 4650
Wire Notes Line
	7600 4350 8700 4350
Wire Notes Line
	8700 4350 8700 4700
Wire Notes Line
	8700 4700 7600 4700
Wire Notes Line
	7600 4700 7600 4350
Wire Notes Line
	2550 6050 4050 6050
Wire Notes Line
	4050 6050 4050 6500
Wire Notes Line
	4050 6500 2550 6500
Wire Notes Line
	2550 6500 2550 6050
Wire Notes Line
	11800 8200 13250 8200
Wire Notes Line
	13250 8200 13250 8500
Wire Notes Line
	13250 8500 11800 8500
Wire Notes Line
	11800 8500 11800 8200
Wire Notes Line
	2700 10750 3850 10750
Wire Notes Line
	3850 10750 3850 11000
Wire Notes Line
	3850 11000 2700 11000
Wire Notes Line
	2700 11000 2700 10750
Wire Notes Line
	950  9950 1950 9950
Wire Notes Line
	1950 9950 1950 10350
Wire Notes Line
	1950 10350 950  10350
Wire Notes Line
	950  10350 950  9950
Wire Notes Line
	7900 10750 8900 10750
Wire Notes Line
	8900 10750 8900 10900
Wire Notes Line
	8900 10900 7900 10900
Wire Notes Line
	7900 10900 7900 10750
$EndSCHEMATC
